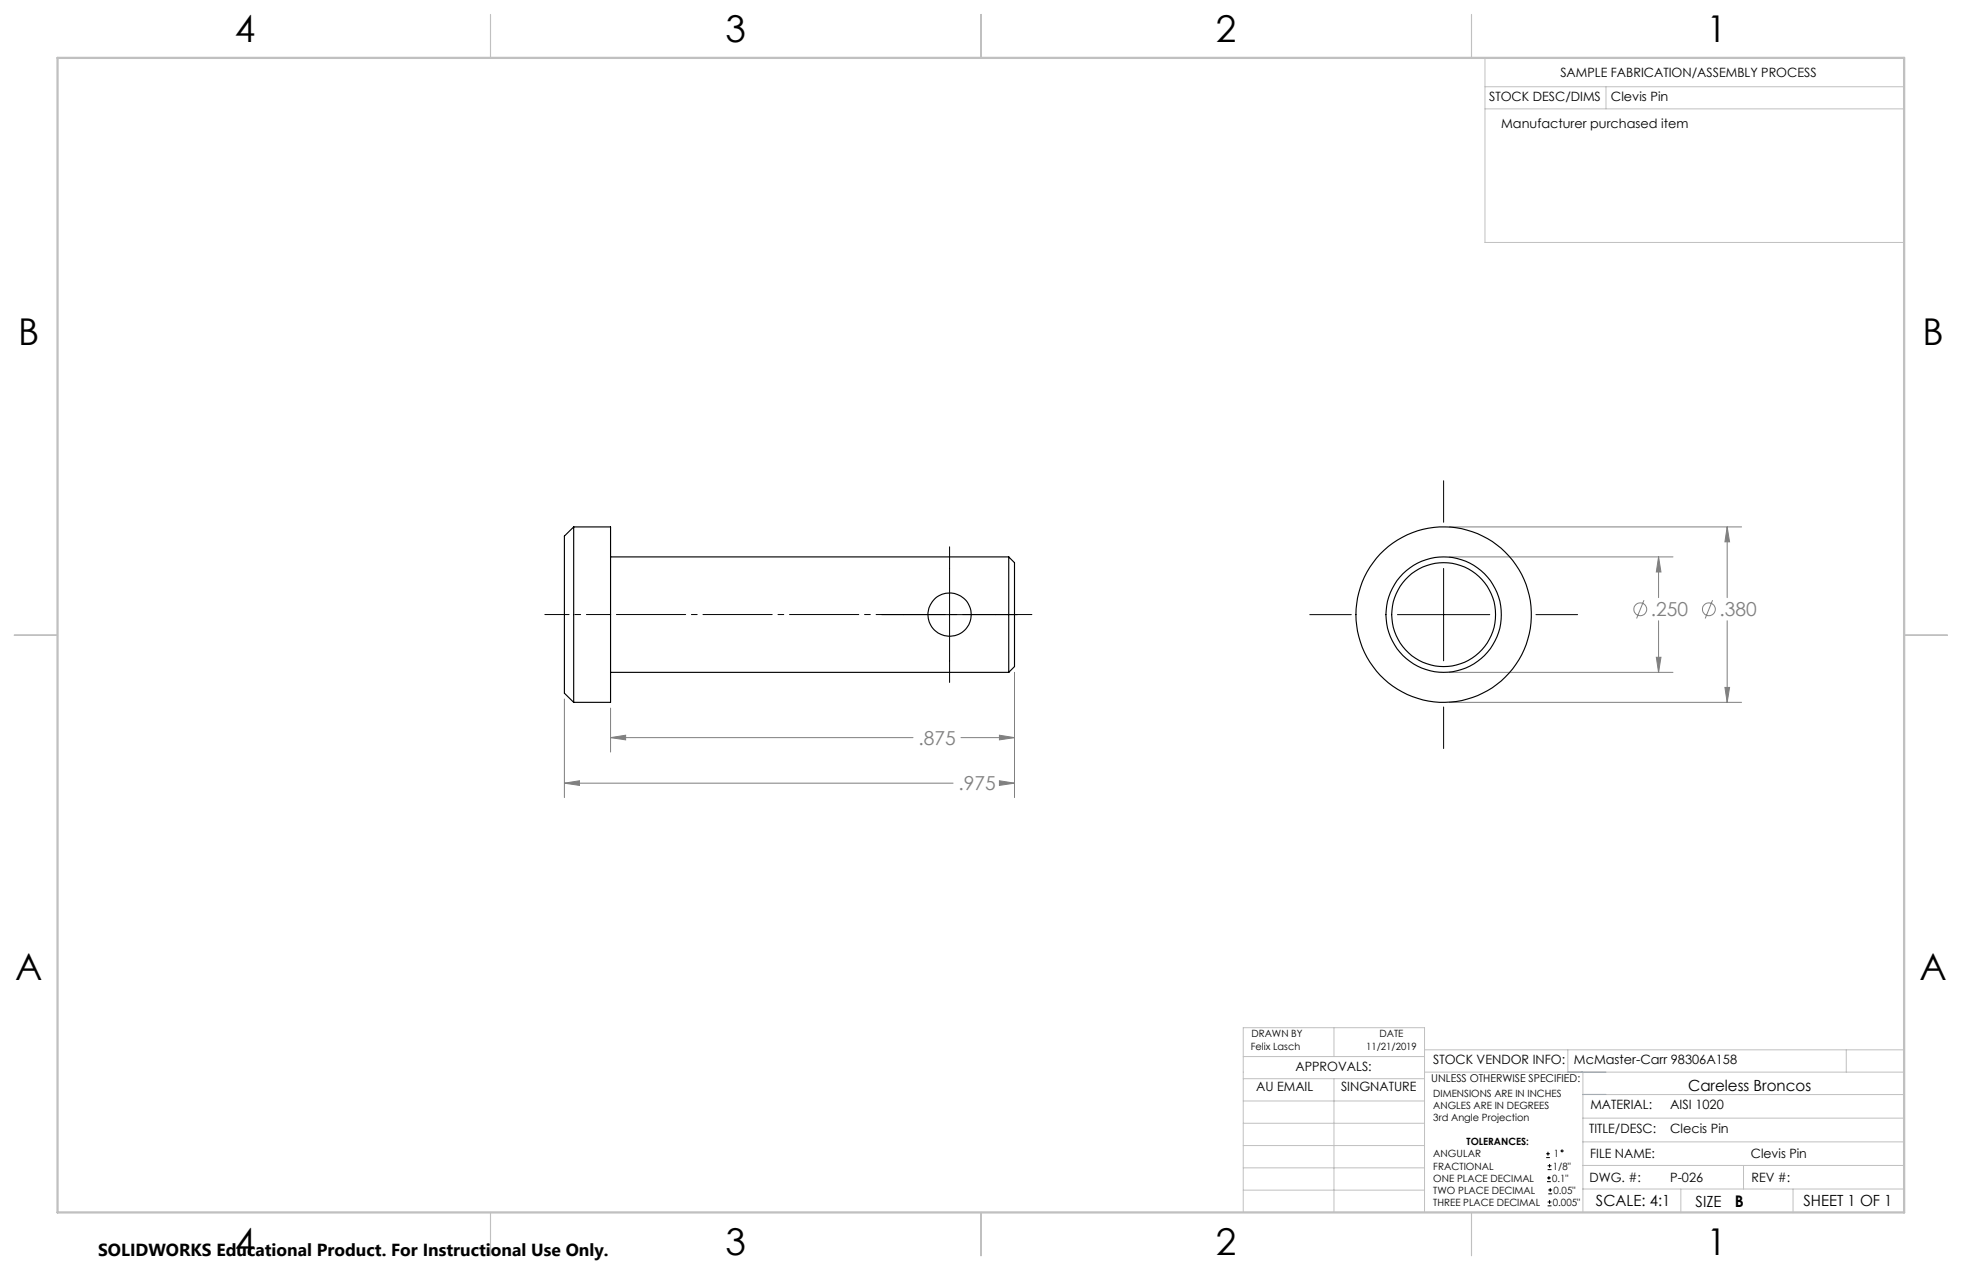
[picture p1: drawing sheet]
<svg xmlns="http://www.w3.org/2000/svg" width="432mm" height="279mm" viewBox="0 0 432 279" stroke-linecap="round" stroke-linejoin="round" font-family="sans-serif">
<g fill="none" stroke="#808080" stroke-width=".22">
<path d="M319 115.9h64.3M380.1 115.9l.5 3.3h-1zM380.1 115.9v15.6M319 122.5h49.2M361.8 132l-1.6 4.1M365 122.5l.5 3.3h-1zM365 122.5v9M365 136.6v11.3M376.9 132l-1.6 4.1M380.1 136.6v17.9M124.2 153.8v21.7M134.4 155.8v9.7"/>
<path d="M223.3 147.9v27.6M319 147.9h49.2M319 154.5h64.3M364.5 144.6h1l-.5 3.3zM379.6 151.2h1l-.5 3.3zM124.2 172.3l3.3-.5v1zM124.2 172.3h85.6M134.4 162.3l3.3-.6v1.1zM134.4 162.3h66.5M211.5 162.3h11.8M220 171.8l3.3 .5-3.3 .5zM220 161.7l3.3 .6-3.3 .5z"/>
<path d="M220.3 172.3h3"/>
<circle cx="361" cy="134" r="1.42"/>
<circle cx="376.1" cy="134" r="1.42"/>
</g>
<g fill="none" stroke="#000" stroke-width=".22">
<path d="M317.7 105.8v9.1M194.1 135.2h29.8M209 120.3v29.8M288.3 135.2h9.1M307.6 135.2h20.3M317.7 125.1v20.3M338 135.2h9.2M317.7 155.5v9.2M340.3 254.7h.8M340.3 253.8h.8M340.5 260h.8M340.5 259.2h.8"/>
<path d="M340.6 257.3h.9M340.6 256.5h.9M340.7 253.4v.8M340.9 258.7v.8M341 256.1v.8M340.6 265.3h.9M340.6 264.4h.9M340.7 262.6h.9M340.7 261.8h.9M341 264v.9M341.2 261.4v.8"/>
<circle cx="343.8" cy="253.2" r=".2"/>
</g>
<path d="M134.4 135.2h94" fill="none" stroke="#000" stroke-width=".22" stroke-dasharray="15.2 1.3 1.3 1.3" stroke-dashoffset="-1.3"/>
<path d="M119.9 135.2h14.5" fill="none" stroke="#000" stroke-width=".22" stroke-dasharray="15.2 1.3 1.3 1.3" stroke-dashoffset="9.9"/>
<g fill="none" stroke="#c0c0c0" stroke-width=".22">
<path d="M326.8 19.1h92.3M326.8 12.7v40.6h92.3M353.4 19.1v4.9M326.8 24h92.3M273.6 232.4h39.9M273.6 237.3h39.9M293.6 226.1v6.3M293.6 237.3v29.4M313.5 235.9h105.6M313.5 231h105.6M345.1 231v4.9M348.4 235.9v30.9"/>
<path d="M406.3 231v4.9M273.6 242.2h39.9M273.6 247.1h39.9M273.6 252h39.9M273.6 256.9h39.9M348.4 246h70.7M348.4 256.4h70.7M348.4 251.2h70.7M348.4 240.8h70.7M383.7 256.4v5.2M273.6 261.8h39.9M313.5 266.7v-40.6h-39.9v40.6h74.4"/>
<path d="M348.4 261.6h70.7M369.9 261.6v5.2M394.6 261.6v5.2"/>
</g>
<path d="M108 3.2v9.5M215.9 3.2v9.5M323.8 3.2v9.5M3.1 139.7h9.6M419.1 139.7h9.5M108 266.7v9.6M215.9 266.7v9.6M323.8 266.7v9.6" fill="none" stroke="#c0c0c0" stroke-width=".25"/>
<path d="M12.7 12.7h406.4v254h-406.4z" fill="none" stroke="#c0c0c0" stroke-width=".5"/>
<path d="M345.1 235.9h8.3M348.4 240.8h5" fill="none" stroke="#53a9ff" stroke-width=".22"/>
<path d="M124.2 172.3l3.3-.5v1zM220 171.8l3.3 .5-3.3 .5zM134.4 162.3l3.3-.6v1.1zM220 161.7l3.3 .6-3.3 .5zM365 122.5l.5 3.3h-1zM364.5 144.6h1l-.5 3.3zM380.1 115.9l.5 3.3h-1zM379.6 151.2h1l-.5 3.3z" fill="#808080"/>
<g fill="none" stroke="#000" stroke-width=".25">
<path d="M126.3 115.9l-2.1 2v34.6l2.1 2M126.3 115.9v38.6M126.3 115.9h8.1v38.6h-8.1M134.4 122.5h87.6M222 122.5v25.4M222 122.5l1.3 1.3v22.8l-1.3 1.3M134.4 147.9h87.6"/>
<circle cx="209" cy="135.2" r="4.8"/>
<circle cx="317.7" cy="135.2" r="11.4"/>
<circle cx="317.7" cy="135.2" r="12.7"/>
<circle cx="317.7" cy="135.2" r="19.3"/>
</g>
<g font-size="8.1">
<text x="51.7" y="9.3">4</text>
<text x="159.7" y="9.3">3</text>
<text x="267.6" y="9.3">2</text>
<text x="375.6" y="9.3">1</text>
<text x="4" y="76">B</text>
<text x="423.1" y="76">B</text>
<text x="3.3" y="215.7">A</text>
<text x="422.4" y="215.7">A</text>
<text x="51.7" y="276">4</text>
<text x="159.7" y="276">3</text>
<text x="267.6" y="276">2</text>
<text x="375.6" y="276">1</text>
</g>
<g font-size="4.2" fill="#808080">
<text x="363.3" y="135.6">.250</text>
<text x="378.4" y="135.6">.380</text>
<text x="202.1" y="163.8">.875</text>
<text x="211" y="173.9">.975</text>
</g>
<text font-size="3.8" x="21.6" y="276.3">SOLIDWORKS Educational Product. For Instructional Use Only.</text>
<text font-size="3.5" x="381.8" y="265.6">B</text>
<g font-size="3.4">
<text x="371.5" y="240.1">Careless Broncos</text>
<text x="351.2" y="265.2">SCALE: 4:1</text>
<text x="373.2" y="265.6">SIZE</text>
<text x="396.9" y="265.2">SHEET 1 OF 1</text>
</g>
<g font-size="2.8">
<text x="343.4" y="16.9">SAMPLE FABRICATION/ASSEMBLY PROCESS</text>
<text x="327.7" y="22.3">STOCK DESC/DIMS</text>
<text x="354.5" y="22.2">Clevis Pin</text>
<text x="330.4" y="28.2">Manufacturer purchased item</text>
<text x="285.1" y="235.7">APPROVALS:</text>
<text x="315.4" y="234.1">STOCK VENDOR INFO:</text>
<text x="346.4" y="234.1">McMaster-Carr 98306A158</text>
<text x="276.4" y="240.1">AU EMAIL</text>
<text x="295.1" y="240.1">SINGNATURE</text>
<text x="350" y="244.1">MATERIAL:</text>
<text x="367.6" y="244.1">AISI 1020</text>
<text x="349.7" y="249.2">TITLE/DESC:</text>
<text x="367.6" y="249.2">Clecis Pin</text>
<text x="350" y="254.7">FILE NAME:</text>
<text x="385.3" y="254.8">Clevis Pin</text>
<text x="349.8" y="260">DWG. #:</text>
<text x="367.6" y="260">P-026</text>
<text x="385.5" y="260">REV #:</text>
</g>
<text font-size="2.4" x="315" y="238.1">UNLESS OTHERWISE SPECIFIED:</text>
<g font-size="2.2">
<text x="275.3" y="231.1">Felix Lasch</text>
<text x="275.4" y="228.2">DRAWN BY</text>
<text x="300.7" y="231.1">11/21/2019</text>
<text x="303.6" y="228.2">DATE</text>
<text x="315.4" y="241.4">DIMENSIONS ARE IN INCHES</text>
<text x="315.4" y="244">ANGLES ARE IN DEGREES</text>
<text x="315.4" y="246.7">3rd Angle Projection</text>
<text x="322.8" y="252">TOLERANCES:</text>
<text x="315.4" y="254.6">ANGULAR</text>
<text x="315.4" y="257.3">FRACTIONAL</text>
<text x="341.8" y="257.3">1/8&quot;</text>
<text x="342" y="254.6">1</text>
<text x="315.4" y="262.6">TWO PLACE DECIMAL</text>
<text x="315.4" y="260">ONE PLACE DECIMAL</text>
<text x="341.6" y="260">0.1&quot;</text>
<text x="341.9" y="262.6">0.05&quot;</text>
<text x="315.4" y="265.3">THREE PLACE DECIMAL</text>
<text x="341.8" y="265.3">0.005&quot;</text>
</g>
</svg>
